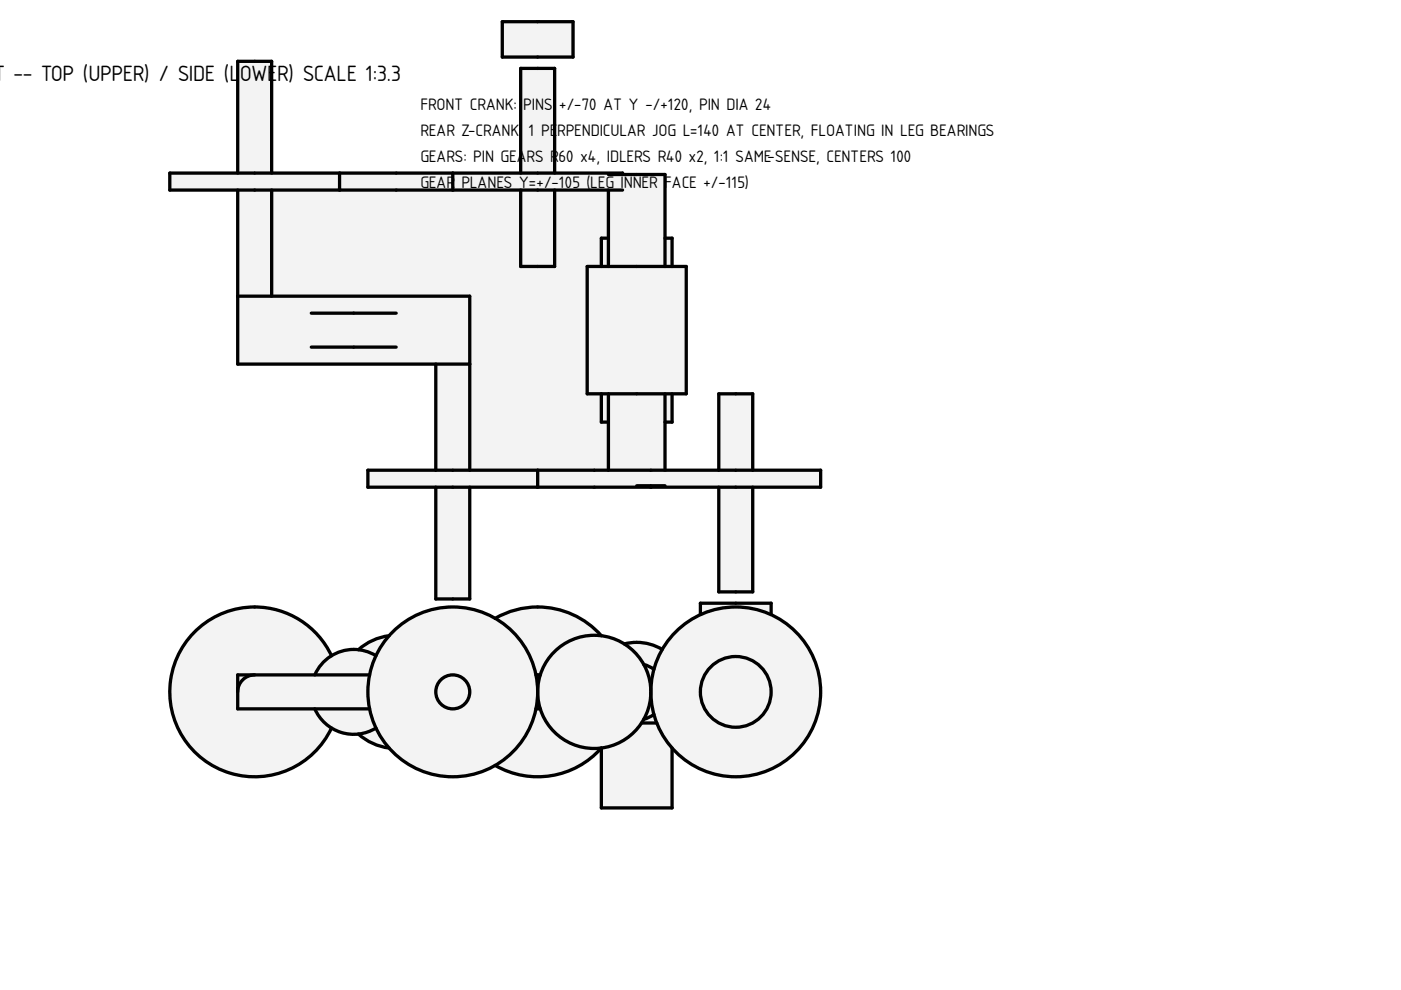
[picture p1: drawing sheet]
<svg xmlns="http://www.w3.org/2000/svg" width="297mm" height="210mm" viewBox="0 0 297 210" stroke-linecap="round" stroke-linejoin="round" font-family="sans-serif">
<g fill="#f1f3f5">
<path d="M50.4 13h7.2v23.7h52.8v-22.2h7.2v22.2h14.4v.3h9v13.5h1.5v6h3v27h-3v6h-1.5v10.2h11.4v-16.2h7.2v16.2h14.4v3.6h-14.4v22.2h-7.2v-22.2h-52.8v23.7h-7.2v-23.7h-14.4v-3.6h14.4v-22.5h-42v-36.9h-14.4v-3.6h14.4z" fill-rule="evenodd"/>
<path d="M57.6 40.3h52.8v16.2h7.2v-16.2h11.4v10.2h-1.5v6h-3v27h3v6h1.5v10.2h-29.4v-36.9h-42z" fill-rule="evenodd"/>
<path d="M50.4 62.8h49.2v14.4h-49.2z" fill-rule="evenodd"/>
<path d="M124.5 56.5h21v27h-21z" fill-rule="evenodd"/>
<path d="M96 36.7h36v.3h-3h12v19.5h-12v-16.2h3h-36z" fill-rule="evenodd"/>
<path d="M114 99.7h60v3.6h-36v-.3h3h-6h3v.3h-24z" fill-rule="evenodd"/>
<path d="M129 83.5h12v16.2h-12z" fill-rule="evenodd"/>
<path d="M50.4 13h7.2v23.7h-7.2z" fill-rule="evenodd"/>
<path d="M92.4 103.3h7.2v23.7h-7.2z" fill-rule="evenodd"/>
<path d="M50.4 40.3h7.2v22.5h-7.2z" fill-rule="evenodd"/>
<path d="M92.4 77.2h7.2v22.5h-7.2z" fill-rule="evenodd"/>
<path d="M152.4 103.3h7.2v22.2h-7.2z" fill-rule="evenodd"/>
<path d="M110.4 14.5h7.2v22.2h-7.2z" fill-rule="evenodd"/>
<path d="M36 36.7h36v3.6h-36z" fill-rule="evenodd"/>
<path d="M78 99.7h36v3.6h-36z" fill-rule="evenodd"/>
<path d="M152.4 83.5h7.2v16.2h-7.2z" fill-rule="evenodd"/>
<path d="M110.4 40.3h7.2v16.2h-7.2z" fill-rule="evenodd"/>
<path d="M148.5 127.9h15v7.5h-15z" fill-rule="evenodd"/>
<path d="M106.5 4.6h15v7.5h-15z" fill-rule="evenodd"/>
<path d="M72 36.7h24v3.6h-24z" fill-rule="evenodd"/>
<path d="M127.5 50.5h1.5v6h-1.5z" fill-rule="evenodd"/>
<path d="M127.5 83.5h1.5v6h-1.5z" fill-rule="evenodd"/>
<path d="M141 83.5h1.5v6h-1.5z" fill-rule="evenodd"/>
<path d="M141 50.5h1.5v6h-1.5z" fill-rule="evenodd"/>
</g>
<path d="M66 73.6h18M66 66.4h18" fill="none" stroke="#f1f3f5" stroke-width=".21"/>
<g fill="none" stroke="#000" stroke-width=".7">
<path d="M106.5 4.6h15v7.5h-15zM50.4 36.7v-23.7h7.2v23.7M72 36.7v3.6M96 36.7v3.6M110.4 36.7v-22.2h7.2v22.2M129 37h12v19.5M132 37v-.3h-96v3.6h96M50.4 40.3v36.9h49.2M57.6 40.3v22.5M110.4 40.3v16.2h7.2v-16.2M124.5 56.5h21v27h-21zM129 50.5h-1.5v6"/>
<path d="M129 40.3v16.2M141 50.5h1.5v6M50.4 62.8h49.2v36.9M66 66.4h18M66 73.6h18M92.4 77.2v22.5M78 99.7h96v3.6h-96zM114 99.7v3.6M127.5 83.5v6h1.5M129 83.5v16.2M141 83.5v16.2M142.5 83.5v6h-1.5"/>
<path d="M152.4 99.7v-16.2h7.2v16.2M92.4 103.3v23.7h7.2v-23.7M135 103h6M138 103v.3M152.4 103.3v22.2h7.2v-22.2M148.5 127.9h15v7.5h-15z"/>
</g>
<g fill="#f1f3f5">
<path d="M41.1 134.1a18 18 0 0 1 29.2 4.9 9 9 0 0 1 5.7-1.2 12 12 0 0 1 6.5-3 18 18 0 0 1 22.5-3.7 18 18 0 0 1 22.5 3.7l2.9 .7 2 1a10.5 10.5 0 0 1 8 1.2 18 18 0 0 1 26.2-5.5 18 18 0 0 1 2.7 26.6 18 18 0 0 1-26.8-.2v12.7h-15v-12.7a18 18 0 0 1-22.5 3.7 18 18 0 0 1-22.5-3.7 12 12 0 0 1-6.5-3 9 9 0 0 1-5.7-1.2 18 18 0 0 1-26.6 7.1 18 18 0 0 1-2.6-27.4z" fill-rule="evenodd"/>
<path d="M41.1 134.1a18 18 0 0 1 29.2 4.9 9 9 0 0 0-3.6 4.1h-16.3v7.2h16.3a9 9 0 0 0 3.6 4.1 18 18 0 0 1-26.6 7.1 18 18 0 0 1-2.6-27.4z" fill-rule="evenodd"/>
<path d="M127.5 158.6a12 12 0 0 0 8.5-5.3h3.2a18 18 0 0 0 3.3 5.3v12.7h-15z" fill-rule="evenodd"/>
<path d="M51.5 144.1a3.6 3.6 0 0 1 2.5-1h24.4a18 18 0 0 0 0 7.2h-28v-3.6a3.6 3.6 0 0 1 1.1-2.6z" fill-rule="evenodd"/>
<path d="M105 131.1a18 18 0 0 1 22.5 3.7 12 12 0 0 0-13 8.3h-.9a18 18 0 0 0-8.6-12z" fill-rule="evenodd"/>
<path d="M113.6 150.3h.9a12 12 0 0 0 13 8.3 18 18 0 0 1-22.5 3.7 18 18 0 0 0 8.6-12z" fill-rule="evenodd"/>
<path d="M68.7 140.3a9 9 0 0 1 11-1.3l-.7 1.7-.6 2.4h-11.7l.7-1.2z" fill-rule="evenodd"/>
<path d="M66.7 150.3h11.7l.6 2.4 .7 1.7a9 9 0 0 1-13-4.1z" fill-rule="evenodd"/>
<path d="M132.4 136.5a10.5 10.5 0 0 1 8 1.2l-.9 1.8-.9 2.4-.8-.5-1.3-.5a12 12 0 0 0-4.1-4.4z" fill-rule="evenodd"/>
<path d="M76 155.6l1.9-.4 1.8-.8 1.5 2.5 1.3 1.7a12 12 0 0 1-6.5-3z" fill-rule="evenodd"/>
<path d="M76 137.8a12 12 0 0 1 6.5-3l-1.3 1.7-1.5 2.5-1.8-.8z" fill-rule="evenodd"/>
<path d="M136.5 140.9l1.3 .5 .8 .5a18 18 0 0 0 0 9.6l-.8 .5-1.3 .5a12 12 0 0 0 0-11.6z" fill-rule="evenodd"/>
<path d="M136.5 152.5l1.3-.5 .8-.5 .6 1.8h-3.2z" fill-rule="evenodd"/>
<path d="M50.4 143.1h3.6a3.6 3.6 0 0 0-3.6 3.6z" fill-rule="evenodd"/>
<path d="M113.6 143.1h.9a12 12 0 0 0 0 7.2h-.9a18 18 0 0 0 0-7.2z" fill-rule="evenodd"/>
<circle cx="96" cy="146.7" r="18"/>
<circle cx="156" cy="146.7" r="18"/>
<circle cx="126" cy="146.7" r="12"/>
<circle cx="156" cy="146.7" r="7.5"/>
<circle cx="96" cy="146.7" r="3.6"/>
</g>
<g fill="none" stroke="#000" stroke-width=".7">
<path d="M70.3 139a18 18 0 0 0-27.5-6.4 18 18 0 0 0 0 28.2 18 18 0 0 0 27.5-6.4M79.7 139a9 9 0 0 0-13 4.1M82.5 134.8a12 12 0 0 0-6.5 3M105 131.1a18 18 0 0 1 22.5 3.7M132.4 136.5a10.5 10.5 0 0 1 8 1.2M54 143.1a3.6 3.6 0 0 0-3.6 3.6M66.7 150.3a9 9 0 0 0 13 4.1M76 155.6a12 12 0 0 0 6.5 3M78.4 143.1h-28v7.2h28M113.6 143.1h.9M114.5 150.3h-.9M136 153.3h3.2"/>
<path d="M136.5 140.9l.9 .3 1.2 .7M138.6 151.5l-1.2 .7-.9 .3M142.5 158.6v12.7h-15v-12.7a18 18 0 0 1-22.5 3.7"/>
<circle cx="96" cy="146.7" r="18"/>
<circle cx="96" cy="146.7" r="3.6"/>
<circle cx="126" cy="146.7" r="12"/>
<circle cx="156" cy="146.7" r="18"/>
<circle cx="156" cy="146.7" r="7.5"/>
</g>
<g font-size="4.4">
<text x="2.8" y="17.1">-- TOP (UPPER) / SIDE (L</text>
<text x="50.8" y="17.1">OWE</text>
<text x="58.7" y="17.1">R) SCALE 1:3.3</text>
</g>
<g font-size="3.3">
<text x="89.1" y="23.3">FRONT CRANK:</text>
<text x="110.9" y="23.3">PINS</text>
<text x="118.5" y="23.3">+/-70 AT Y -/+120, PIN DIA 24</text>
<text x="89.1" y="28.8">REAR Z-CRANK:</text>
<text x="112.1" y="28.8">1 PE</text>
<text x="118.1" y="28.8">RPENDICULAR JOG L=140 AT CENTER, FLOATING IN LEG BEARINGS</text>
<text x="89.1" y="34.3">GEARS: PIN GEARS R</text>
<text x="118.4" y="34.3">60 x4, IDLERS R40 x2, 1:1 SAME-SENSE, CENTERS 100</text>
<text x="89.1" y="39.8">GEAR</text>
<text x="97.8" y="39.8">PLANES Y=+/-105 (LEG INNER FACE +/-115)</text>
</g>
</svg>
